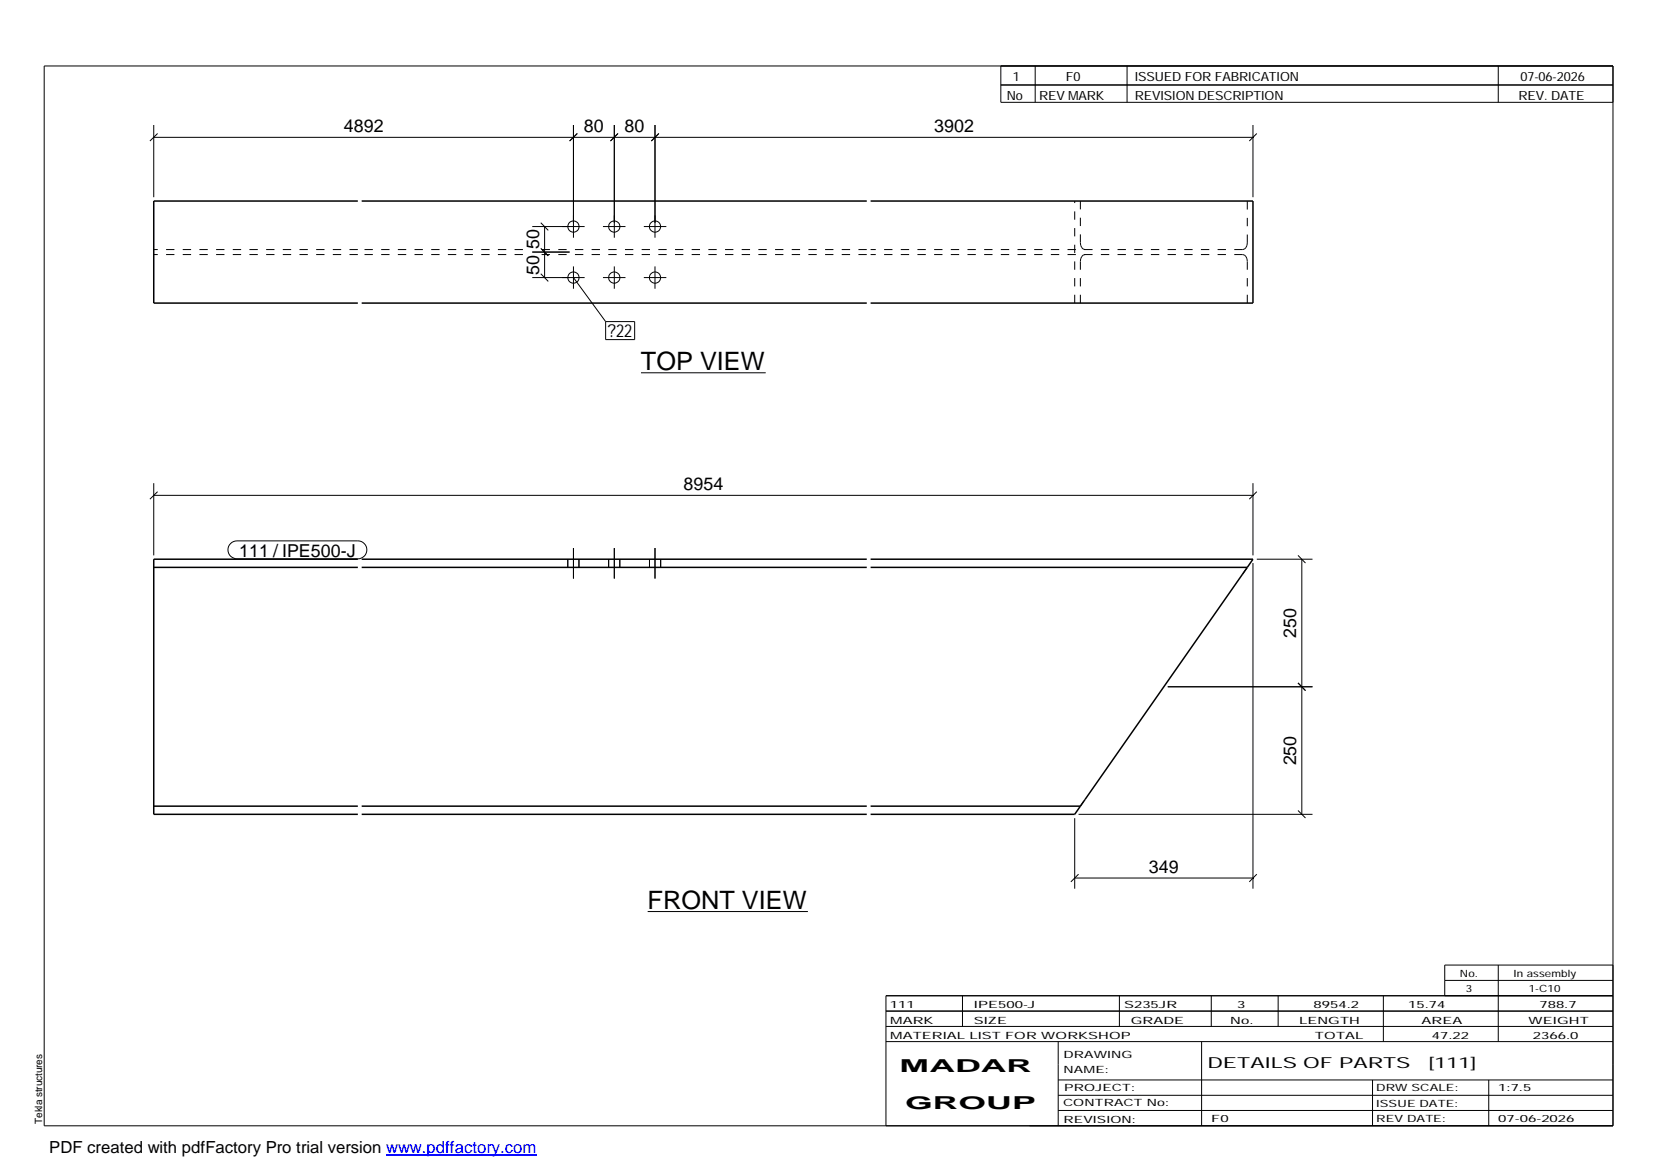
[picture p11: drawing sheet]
<svg xmlns="http://www.w3.org/2000/svg" width="420mm" height="297mm" viewBox="0 0 420 297" stroke-linecap="round" stroke-linejoin="round" font-family="sans-serif">
<g fill="none" stroke="#000" stroke-width=".25">
<path d="M11.2 16.7h398.3v269.1h-398.3zM254.1 16.7v9.3h155.4M262.8 16.7v9.3M286.1 16.7v9.3M380.4 16.7v9.3M39 31.7v18.4M39 34.9h279.1M40 33.9l-1.9 1.9M145.6 31.7v28.7M146.6 33.9l-2 1.9M156 31.7v28.7M156.9 33.9l-1.9 1.9"/>
<path d="M166.3 31.7v28.7M167.3 33.9l-1.9 1.9M254.1 21.6h155.4M318.1 31.7v18.4M319.1 33.9l-1.9 1.9M135.1 57.5h13.3M137.3 56.5l1.9 2M138.3 57.5v13M153.1 57.5h5.7M163.4 57.5h5.8M135.1 70.5h13.3M135.1 64h9.5"/>
<path d="M137.3 69.5l1.9 1.9M137.3 63l1.9 2-1.7-1.7M145.6 67.6v5.7M145.6 70.5l8.2 11.1M153.1 70.5h5.7M156 67.6v5.7M163.4 70.5h5.8M166.3 67.6v5.7M153.8 81.6h7.3v4.6h-7.3zM162.7 94.6h31.7M39 125.8h279.1M39 122.7v18.3"/>
<path d="M40 124.8l-1.9 1.9M58.5 138l.8-.5 .9-.2h30.6a2.29 2.29 0 0 1 2.3 2.3 2.29 2.29 0 0 1-2.3 2.3h-30.6a2.28 2.28 0 0 1-2.1-1.4 2.28 2.28 0 0 1 .4-2.5zM145.6 139.1v7.8M156 139.1v7.8M166.3 139.1v7.8M318.1 122.7v18.3M319.1 124.8l-1.9 1.9M144.1 142v2M147 142v2M154.5 142v2M157.4 142v2M164.9 142v2"/>
<path d="M167.7 142v2M318.1 142.9v82.7M319.1 142h14.1M329.5 141l1.9 1.9M330.5 142v64.7M296.5 174.4h36.7M329.5 173.4l1.9 1.9M272.8 207.7v17.9M273.8 206.7h59.4M329.5 205.8l1.9 1.9M164.4 231.4h40.7M272.8 222.9h45.3"/>
<path d="M273.8 221.9l-1.9 2M319.1 221.9l-1.9 2M224.9 256.7h184.6M244.3 252.8v7.8M284.2 252.8v7.8M307.5 252.8v7.8M324.5 252.8v7.8M351.2 252.8v11.6M366.8 248.9h42.7M380.4 245v19.4M409.5 245h-42.7v7.8M409.5 252.8h-184.6v33"/>
<path d="M224.9 264.4h184.6M224.9 260.6h184.6M268.6 264.4v21.4M268.6 274.2h140.9M268.6 278.1h140.9M305.1 264.4v21.4M348.4 274.2v11.6M378 274.2v11.6M268.6 281.9h140.9"/>
<circle cx="145.6" cy="57.5" r="1.43"/>
<circle cx="155.9" cy="57.5" r="1.42"/>
<circle cx="166.3" cy="57.5" r="1.42"/>
<circle cx="145.6" cy="70.5" r="1.42"/>
<circle cx="155.9" cy="70.5" r="1.42"/>
<circle cx="166.3" cy="70.5" r="1.42"/>
</g>
<g fill="none" stroke="#000" stroke-width=".38">
<path d="M90.8 51h-51.8v25.9h51.8M91.8 51h128.2M221 51h97.1v25.9h-97.1M91.8 76.9h128.2M39 144h51.8M90.8 142h-51.8v64.7h51.8M91.8 142h128.2M91.8 144h128.2M221 142h97.1l-1.4 2M221 144h95.7M316.7 144l-42.4 60.7M39 204.7h51.8"/>
<path d="M91.8 204.7h128.2M91.8 206.7h128.2M221 204.7h53.3M274.3 204.7l-1.5 2h-51.8"/>
</g>
<g fill="none" stroke="#000" stroke-width=".25" stroke-dasharray="2.1 2.1" stroke-linecap="butt">
<path d="M274.3 51v10.7M90.8 64.6h-51.8M90.8 63.4h-51.8M132.8 64.6h-41M132.8 63.4h-41M220 64.6h-82.5M220 63.4h-82.5M272.8 76.9v-25.9M274.3 76.9v-10.6M274.3 61.7l.1 .6M274.4 62.3l.2 .6M274.4 65.7l-.1 .6"/>
<path d="M274.6 62.9l.4 .3M274.6 65.1l-.2 .6M275 63.2l.5 .2M275 64.8l-.4 .3M275.5 64.6l-.5 .2M315.5 64.6h-94.5M315.5 63.4h-94.5M315.5 63.4l.4-.2M315.9 63.2l.4-.3M315.9 64.8l-.4-.2M316.3 62.9l.3-.6M316.3 65.1l-.4-.3"/>
<path d="M316.6 62.3l.1-.6M316.6 65.7l-.3-.6M316.7 76.9v-10.6M316.7 61.7v-10.7M316.7 66.3l-.1-.6M316.6 144.2l-1.1 1.5M274.3 204.7l.7-1.1"/>
</g>
<path d="M98 293.3h38.2" fill="none" stroke="#00f" stroke-width=".3"/>
<g font-size="6.4">
<text x="162.7" y="93.9">TOP VIEW</text>
<text x="164.4" y="230.7">FRONT VIEW</text>
</g>
<g font-size="4.5">
<text x="87.2" y="33.4">4892</text>
<text x="148.3" y="33.4">80</text>
<text x="158.6" y="33.4">80</text>
<text x="237.2" y="33.4">3902</text>
<text x="136.9" y="63.3" transform="rotate(-90 136.9 63.3)">50</text>
<text x="136.9" y="69.8" transform="rotate(-90 136.9 69.8)">50</text>
<text x="154.3" y="85.6">?22</text>
<text x="173.5" y="124.4">8954</text>
<text x="60.7" y="141.3">111 / IPE500-J</text>
<text x="329.1" y="162" transform="rotate(-90 329.1 162)">250</text>
<text x="329.1" y="194.3" transform="rotate(-90 329.1 194.3)">250</text>
<text x="291.7" y="221.5">349</text>
<text x="228.4" y="272.3">MADAR</text>
<text x="229.8" y="281.6">GROUP</text>
</g>
<text font-size="4.2" x="12.5" y="292.7">PDF created with pdfFactory Pro trial version www.pdffactory.com</text>
<g font-size="3.9">
<text x="306.5" y="271.3">DETAILS OF PARTS</text>
<text x="362.7" y="271.3">[111]</text>
</g>
<g font-size="3.2">
<text x="257.1" y="20.5">1</text>
<text x="270.6" y="20.5">F0</text>
<text x="288.1" y="20.5">ISSUED FOR FABRICATION</text>
<text x="386" y="20.5">07-06-2026</text>
<text x="255.6" y="25.5">No</text>
<text x="263.8" y="25.5">REV MARK</text>
<text x="288.1" y="25.5">REVISION DESCRIPTION</text>
<text x="385.5" y="25.5">REV. DATE</text>
</g>
<g font-size="2.5">
<text x="370.6" y="247.9">No.</text>
<text x="372.1" y="251.8">3</text>
<text x="384.3" y="247.9">In assembly</text>
<text x="388.1" y="251.8">1-C10</text>
<text x="225.9" y="255.9">111</text>
<text x="247.3" y="255.9">IPE500-J</text>
<text x="285.4" y="255.9">S235JR</text>
<text x="314.1" y="255.9">3</text>
<text x="333.5" y="255.9">8954.2</text>
<text x="357.5" y="255.9">15.74</text>
<text x="390.8" y="255.9">788.7</text>
<text x="226" y="263.7">MATERIAL LIST FOR WORKSHOP</text>
<text x="226" y="259.9">MARK</text>
<text x="247.2" y="259.9">SIZE</text>
<text x="287.1" y="259.9">GRADE</text>
<text x="312.3" y="259.9">No.</text>
<text x="329.8" y="259.9">LENGTH</text>
<text x="333.8" y="263.7">TOTAL</text>
<text x="360.9" y="259.9">AREA</text>
<text x="363.5" y="263.7">47.22</text>
<text x="388.1" y="259.9">WEIGHT</text>
<text x="389.2" y="263.7">2366.0</text>
<text x="270" y="268.5">DRAWING</text>
<text x="270" y="272.5">NAME:</text>
<text x="269.9" y="280.9">CONTRACT No:</text>
<text x="270.2" y="277">PROJECT:</text>
<text x="349.4" y="277.1">DRW SCALE:</text>
<text x="349.4" y="281">ISSUE DATE:</text>
<text x="380.4" y="277.1">1:7.5</text>
<text x="10.7" y="285.4" transform="rotate(-90 10.7 285.4)">Tekla structures</text>
<text x="270" y="285">REVISION:</text>
<text x="307.5" y="284.8">F0</text>
<text x="349.4" y="284.8">REV DATE:</text>
<text x="380.4" y="284.8">07-06-2026</text>
</g>
</svg>
